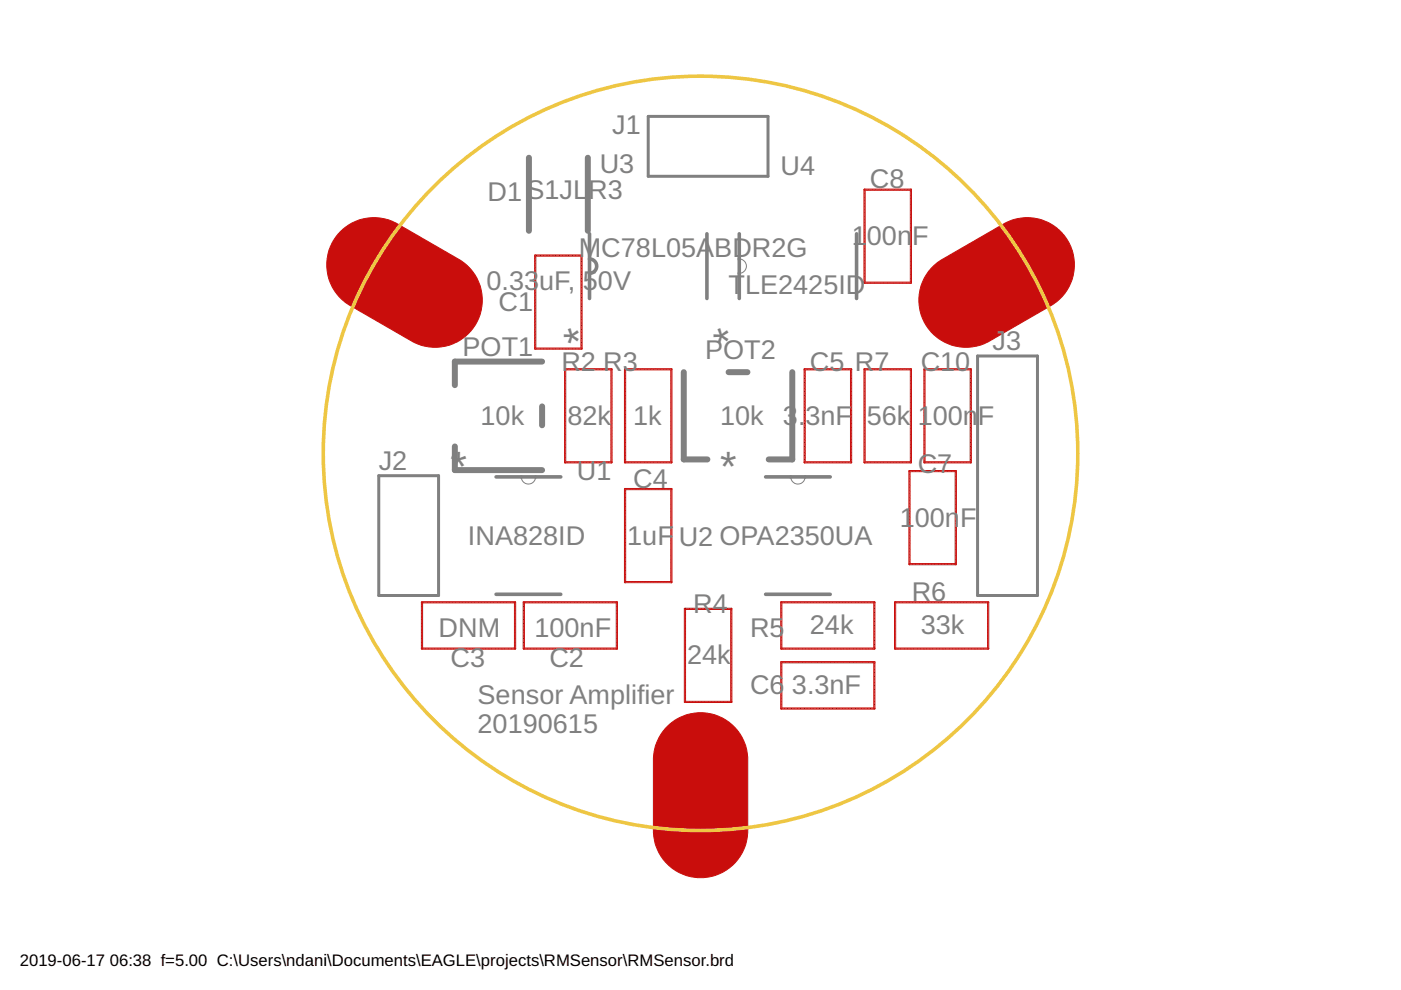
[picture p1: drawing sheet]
<svg xmlns="http://www.w3.org/2000/svg" width="297mm" height="210mm" viewBox="0 0 297 210" stroke-linecap="round" stroke-linejoin="round" font-family="sans-serif">
<g fill="#c90d0c" stroke="#c90d0c" stroke-width=".21">
<path d="M72.5 48.8a10 10 0 0 1 11.4-1.5l13.7 7.9a10 10 0 0 1 3.3 13.5 10 10 0 0 1-13.3 3.8l-13.7-7.9a10 10 0 0 1-1.4-15.8z"/>
<path d="M197.4 56.9l2-1.7 13.8-7.9a10 10 0 0 1 13.3 3.8 10 10 0 0 1-3.3 13.5l-13.8 7.9a10 10 0 0 1-12.5-2.8 10 10 0 0 1 .5-12.8z"/>
<path d="M141.2 154.3a10 10 0 0 1 10.8-2.6 10 10 0 0 1 6.5 9v15.8a10 10 0 0 1-10 9.6 10 10 0 0 1-10-9.6v-15.8a10.2 10.2 0 0 1 2.7-6.4z"/>
<path d="M123.2 54.1h.2l-.1 19.9h-.1z"/>
<path d="M113.3 54.1h.3l-.1 19.9h-.2z"/>
<path d="M113.3 54.1h10l.1 .1-10 .1z"/>
<path d="M113.3 73.9l10-.1 .1 .2h-10z"/>
<path d="M110.9 127.7l19.9-.1 .1 .1-19.9 .1z"/>
<path d="M110.9 137.5l19.9-.1 .1 .2h-19.9z"/>
<path d="M110.9 127.7h.3l-.1 9.9h-.2z"/>
<path d="M130.7 127.6l.2 .1-.1 9.9h-.1z"/>
<path d="M89.3 137.5l19.9-.1 .1 .2h-19.9z"/>
<path d="M89.3 127.7l19.9-.1 .1 .1-19.9 .1z"/>
<path d="M109.1 127.7h.2l-.1 9.9h-.1z"/>
<path d="M89.3 127.7h.3l-.1 9.9h-.2z"/>
<path d="M132.5 103.6l.2 .1-.1 19.8h-.2z"/>
<path d="M142.3 103.6l.2 .1-.1 19.8h-.2z"/>
<path d="M132.5 123.3h9.9l.1 .2h-10z"/>
<path d="M132.5 103.6h9.9l.1 .1-10 .1z"/>
<path d="M129.6 78.2l.2 .1-.1 19.8h-.2z"/>
<path d="M119.7 98l10-.1 .1 .2h-10z"/>
<path d="M119.7 78.3h.3l-.1 19.8h-.2z"/>
<path d="M119.7 78.3l10-.1 .1 .1-10 .1z"/>
<path d="M170.6 78.2l.1 .1-.1 19.8h-.1z"/>
<path d="M180.3 78.3h.3l-.1 19.8h-.2z"/>
<path d="M170.5 98l10-.1 .1 .2h-10z"/>
<path d="M170.6 78.2h9.9l.1 .1-10 .1z"/>
<path d="M165.5 140.4l19.9-.1 .1 .1-19.9 .1z"/>
<path d="M165.5 150.2l19.9-.1 .1 .2h-19.9z"/>
<path d="M165.5 140.4h.3l-.1 9.9h-.2z"/>
<path d="M185.3 140.4h.2l-.1 9.9h-.1z"/>
<path d="M142.3 78.2l.2 .1-.1 19.8h-.2z"/>
<path d="M132.5 97.9h9.9l.1 .2h-10z"/>
<path d="M132.5 78.2l.2 .1-.1 19.8h-.2z"/>
<path d="M132.5 78.2h9.9l.1 .1-10 .1z"/>
<path d="M154.9 129.1h.3l-.1 19.8h-.2z"/>
<path d="M145.2 148.7h9.9l.1 .2h-10z"/>
<path d="M145.2 129l.2 .1-.1 19.8h-.2z"/>
<path d="M145.2 129h9.9l.1 .1-10 .1z"/>
<path d="M165.5 127.7l19.9-.1 .1 .1-19.9 .1z"/>
<path d="M185.3 127.7h.2l-.1 9.9h-.1z"/>
<path d="M165.5 137.5l19.9-.1 .1 .2h-19.9z"/>
<path d="M165.5 127.7h.3l-.1 9.9h-.2z"/>
<path d="M189.7 127.7l19.8-.1 .1 .1-19.9 .1z"/>
<path d="M209.4 127.7h.2l-.1 9.9h-.1z"/>
<path d="M189.7 137.5l19.8-.1 .1 .2h-19.9z"/>
<path d="M189.7 127.7h.2l-.1 9.9h-.1z"/>
<path d="M193 78.3h.3l-.1 19.8h-.2z"/>
<path d="M183.2 98l10-.1 .1 .2h-10z"/>
<path d="M183.2 78.3h.2l-.1 19.8h-.1z"/>
<path d="M183.2 78.3l10-.1 .1 .1-10 .1z"/>
<path d="M202.5 99.8h.3l-.1 19.9h-.2z"/>
<path d="M192.7 99.8h.3l-.1 19.9h-.2z"/>
<path d="M192.7 99.8h10l.1 .1-10 .1z"/>
<path d="M192.7 119.6l10-.1 .1 .2h-10z"/>
<path d="M183.3 40.1l.1 .1-.1 19.9-.1-.1z"/>
<path d="M193 40.2h.3l-.1 19.9-.2-.1z"/>
<path d="M183.2 59.9l10-.1 .1 .2-10 .1z"/>
<path d="M183.3 40.1h9.9l.1 .2h-10z"/>
<path d="M205.7 78.3h.3l-.1 19.8h-.2z"/>
<path d="M195.9 78.3h.2l-.1 19.8h-.1z"/>
<path d="M195.9 78.3l10-.1 .1 .1-10 .1z"/>
<path d="M195.9 98l10-.1 .1 .2h-10z"/>
</g>
<path d="M137.4 24.7h25.4v12.7h-25.4zM207.3 75.5h12.7v50.8h-12.7zM80.3 100.9h12.7v25.4h-12.7z" fill="none" stroke="#808080" stroke-width=".63"/>
<path d="M112.1 33.4v15.5M124.6 33.4v15.5M114.9 76.7h-18.5v5M145 78.9v18.5h5M154.5 78.9h4M168 78.9v18.5h-5M96.4 94.7v5h18.5M114.9 86.2v4" fill="none" stroke="#808080" stroke-width="1.3"/>
<path d="M125 54.9a1.52 1.52 0 0 1 1.5 1.5 1.52 1.52 0 0 1-1.5 1.6M125 49.6v13.7M149.9 49.6v13.7M156.7 49.6v13.7M181.6 49.6v13.7M105.2 101.1h13.7M162.3 101.1h13.7M105.2 126h13.7M162.3 126h13.7" fill="none" stroke="#808080" stroke-width=".76"/>
<path d="M156.7 54.9a1.52 1.52 0 0 1 1.6 1.5 1.52 1.52 0 0 1-1.6 1.6M110.5 101.1a1.52 1.52 0 0 0 1.5 1.5 1.52 1.52 0 0 0 1.6-1.5M167.6 101.1a1.52 1.52 0 0 0 1.6 1.5 1.52 1.52 0 0 0 1.5-1.5" fill="none" stroke="#808080" stroke-width=".21"/>
<circle cx="148.5" cy="96.1" r="80" fill="none" stroke="#eec643" stroke-width=".76"/>
<g font-size="9" fill="#808080">
<text x="125.8" y="72.9" transform="rotate(-90 125.8 72.9)">*</text>
<text x="157.5" y="72.9" transform="rotate(-90 157.5 72.9)">*</text>
<text x="95.5" y="101.9">*</text>
<text x="152.7" y="101.9">*</text>
</g>
<g font-size="5.7" fill="#808080">
<text x="129.8" y="28.5">J1</text>
<text x="127.1" y="36.7">U3</text>
<text x="165.5" y="37">U4</text>
<text x="184.4" y="39.9">C8</text>
<text x="103.4" y="42.6">D1S1JL</text>
<text x="124.7" y="42.2">R3</text>
<text x="180.6" y="52">1</text>
<text x="183.8" y="52">00n</text>
<text x="193.4" y="52">F</text>
<text x="122.7" y="54.5">MC78L05A</text>
<text x="151.4" y="54.5">BDR2G</text>
<text x="103.2" y="61.5">0.33</text>
<text x="105.7" y="65.9">C1</text>
<text x="114.3" y="61.5">uF,</text>
<text x="123.6" y="61.5">50V</text>
<text x="154.4" y="62.3">T</text>
<text x="158" y="62.3">LE2425ID</text>
<text x="98.1" y="75.5">POT1</text>
<text x="149.5" y="76.1">POT2</text>
<text x="210.4" y="74.2">J3</text>
<text x="119" y="78.6">R2 R3</text>
<text x="171.7" y="78.6">C5</text>
<text x="181.2" y="78.6">R7</text>
<text x="195.2" y="78.6">C10</text>
<text x="101.9" y="90.1">10k</text>
<text x="120.3" y="90.1">82k</text>
<text x="134.3" y="90.1">1k</text>
<text x="152.7" y="90.1">10k</text>
<text x="166" y="90.1">3</text>
<text x="169.2" y="90.1">.</text>
<text x="170.8" y="90.1">3nF</text>
<text x="183.8" y="90.1">56k</text>
<text x="194.6" y="90.1">1</text>
<text x="197.8" y="90.1">00n</text>
<text x="207.4" y="90.1">F</text>
<text x="80.3" y="99.6">J2</text>
<text x="122.3" y="101.8">U1</text>
<text x="194.6" y="100.2">C7</text>
<text x="134.3" y="103.4">C4</text>
<text x="190.8" y="111.7">1</text>
<text x="194" y="111.7">00n</text>
<text x="203.5" y="111.7">F</text>
<text x="99.2" y="115.6">INA828ID</text>
<text x="133" y="115.5">1uF</text>
<text x="143.9" y="115.7">U2 OPA2350UA</text>
<text x="147" y="130.1">R4</text>
<text x="193.3" y="127.5">R6</text>
<text x="93" y="135.1">DNM</text>
<text x="113.3" y="135.1">100nF</text>
<text x="159" y="135.1">R5</text>
<text x="171.7" y="134.5">24k</text>
<text x="195.2" y="134.5">33k</text>
<text x="95.5" y="141.5">C3</text>
<text x="116.5" y="141.5">C2</text>
<text x="145.7" y="140.9">24k</text>
<text x="101.2" y="149.4">Sensor Amplifier</text>
<text x="159" y="147.2">C6</text>
<text x="167.9" y="147.2">3.3nF</text>
<text x="101.2" y="155.5">20190615</text>
</g>
<g font-size="3.5">
<text x="4.2" y="204.7">2019-06-17</text>
<text x="23.3" y="204.7">06:38 f=5.00 C:\Users\ndani\Documents\EAGLE\projects\RMSensor\RMSensor.brd</text>
</g>
</svg>
